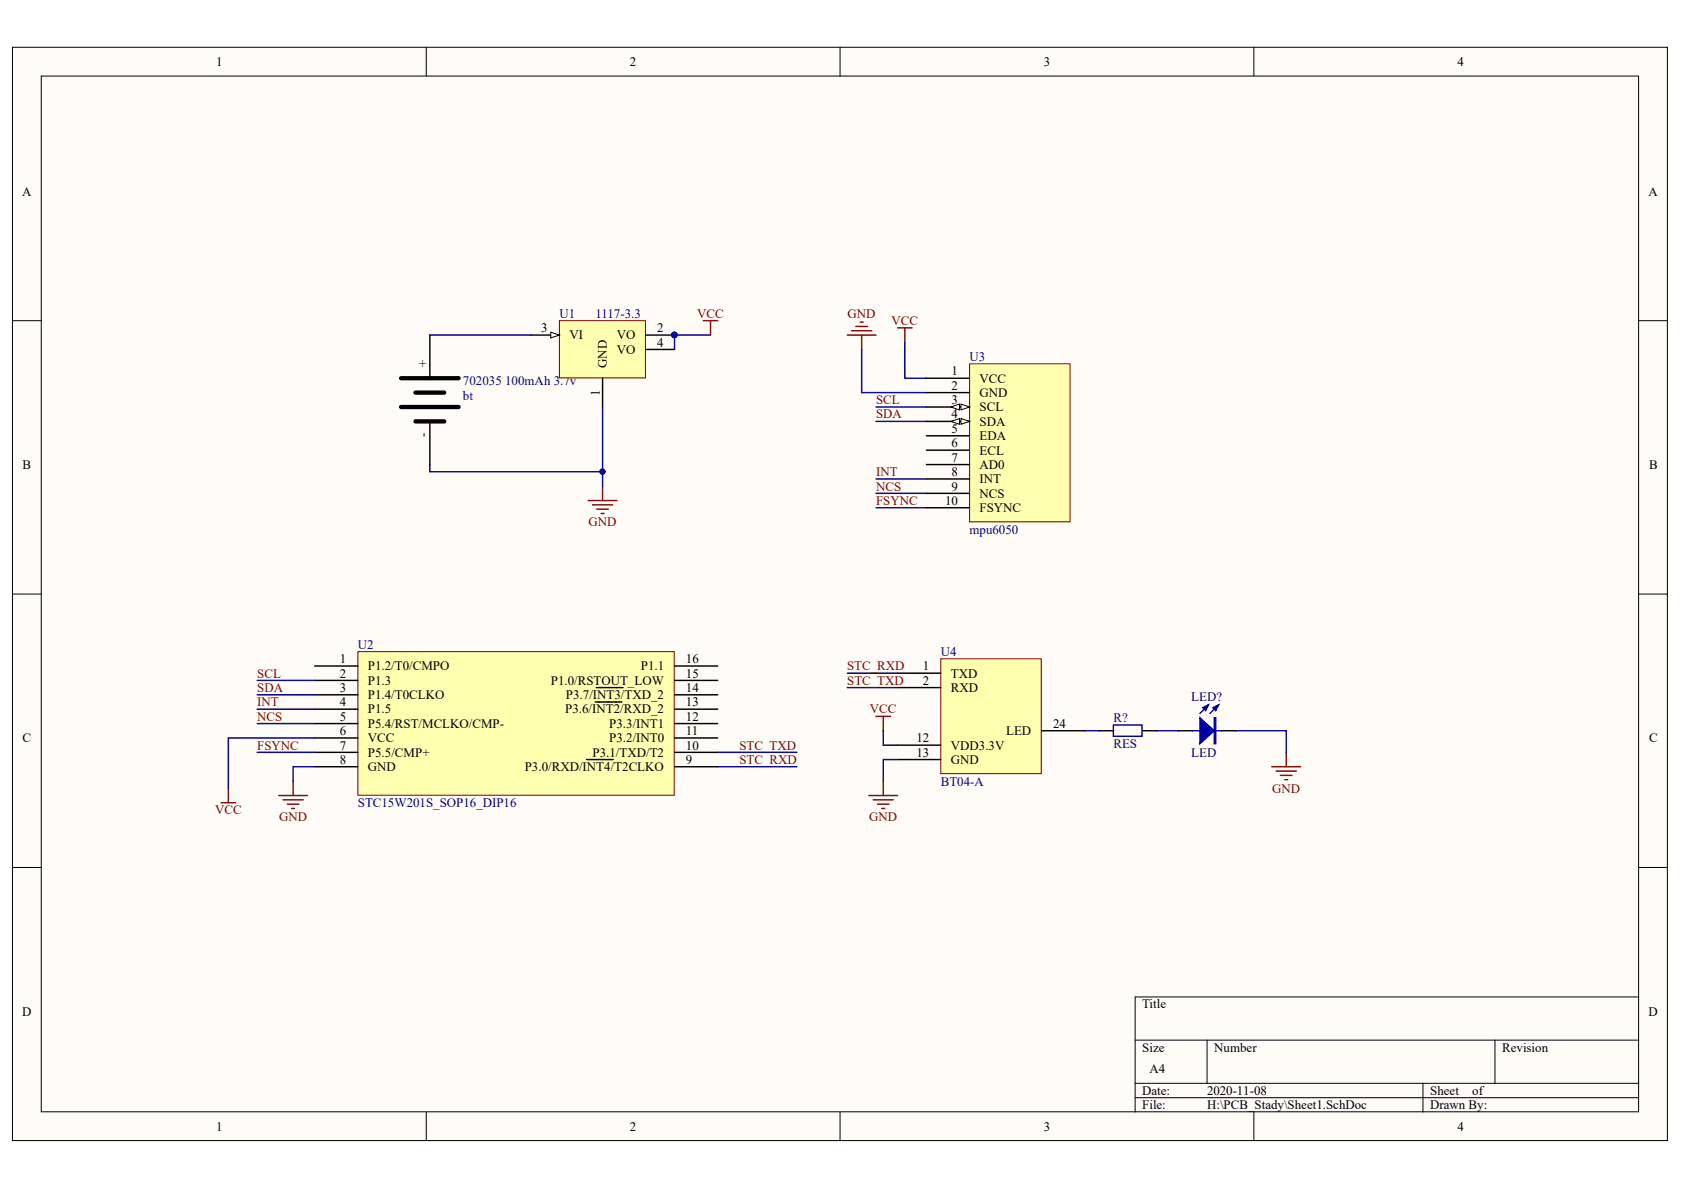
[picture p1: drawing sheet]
<svg xmlns="http://www.w3.org/2000/svg" width="297mm" height="210mm" viewBox="0 0 297 210" stroke-linecap="round" stroke-linejoin="round" font-family="sans-serif">
<g fill="#fffcf8" stroke="#000" stroke-width=".18">
<path d="M2.2 8.3h291.9v192.9h-291.9z"/>
<path d="M7.3 13.4h281.7v182.7h-281.7z"/>
</g>
<g fill="none" stroke="#000" stroke-width=".18">
<path d="M75.2 8.3v5.1M148.2 8.3v5.1M221.2 8.3v5.1M2.2 56.6h5.1M289.1 56.6h5.1M2.2 104.8h5.1M289.1 104.8h5.1M2.2 153h5.1M289.1 153h5.1M289.1 175.9h-88.9v20.3M75.2 196.2v5M148.2 196.2v5"/>
<path d="M200.2 183.5h88.9M200.2 191.1h88.9M200.2 193.6h88.9M212.9 183.5v7.6M221.2 196.2v5M251 191.1v5.1M263.7 183.5v7.6"/>
</g>
<path d="M63.1 114.9h55.8v25.4h-55.8z" fill="#ffffb0" stroke="#800000" stroke-width=".18"/>
<g fill="none" stroke="#000" stroke-width=".25">
<path d="M75.8 59.1v7.6M75.8 74.3v7.6M55.5 117.5h7.6M119 117.5h7.6M55.5 120h7.6M55.5 122.6h7.6M55.5 125.1h7.6M55.5 127.6h7.6M55.5 130.2h7.6M55.5 132.7h7.6M55.5 135.2h7.6M103.4 134h4.8"/>
<path d="M105 123.8h4.7M105.2 121.3h4.7M119 120h7.6M119 122.6h7.6M119 125.1h7.6M119 127.6h7.6M119 130.2h7.6M119 132.7h7.6M119 135.2h7.6"/>
</g>
<path d="M70.7 66.7h10.2M70.7 71.8h10.2M73.3 69.3h5.1M73.3 74.3h5.1" fill="none" stroke="#000" stroke-width=".76"/>
<path d="M98.7 56.6h15.2v10.1h-15.2z" fill="#ffffb0" stroke="#800000" stroke-width=".18"/>
<path d="M93.6 59.1h5.1M113.9 59.1h5.1" fill="none" stroke="#000" stroke-width=".25"/>
<circle cx="119" cy="59.1" r=".48" fill="#000080" stroke="#000080" stroke-width=".18"/>
<path d="M97.1 58.6l1.6 .5-1.6 .5z" fill="#fffcf8" stroke="#000" stroke-width=".18"/>
<path d="M106.3 66.7v5.1M113.9 61.6h5.1" fill="none" stroke="#000" stroke-width=".25"/>
<circle cx="119" cy="59.1" r=".48" fill="#000080" stroke="#000080" stroke-width=".18"/>
<path d="M165.9 116.2h17.8v20.3h-17.8z" fill="#ffffb0" stroke="#800000" stroke-width=".18"/>
<path d="M158.3 118.7h7.6M158.3 121.3h7.6M158.3 131.4h7.6M158.3 134h7.6M183.7 128.9h7.6M193.9 128.9h2.5M201.5 128.9h2.5M207.8 128.9h2.6M215.5 128.9h2.5" fill="none" stroke="#000" stroke-width=".25"/>
<path d="M196.4 127.9h5v2h-5zM210.4 128.9h5.1M213.2 124.3l-1.6 1.6M214.9 124.3l-1.5 1.6" fill="none" stroke="#00f" stroke-width=".25"/>
<g fill="#00f" stroke="#00f" stroke-width=".25">
<path d="M211.6 126.6l2.6 2.3-2.6 2.3z"/>
<path d="M212.2 124.8l1-.5-.5 1z"/>
<path d="M213.9 124.8l1-.5-.5 1z"/>
<path d="M214.2 126.6h.2v4.6h-.2z" fill-rule="evenodd"/>
</g>
<g fill="none" stroke="#800000" stroke-width=".25">
<path d="M124.1 56.6h2.5M125.3 56.6v2.5M149.4 59.1h5.1M150.2 58.3h3.6M151 57.6h2M151.7 56.8h.5M152 59.1v2.5M158.3 57.8h2.6M159.6 57.8v2.6M103.7 88.3h5.1M104.5 89.1h3.6M105.3 89.8h2"/>
<path d="M106 90.6h.5M106.3 85.8v2.5M40.3 139.1v2.5M51.7 137.8v2.5M154.5 126.4h2.6M155.8 126.4v2.5M155.8 137.8v2.5M224.3 135.2h5.1M225.1 136h3.6M225.9 136.8h2M226.6 137.5h.5M226.9 132.7v2.5"/>
<path d="M39 141.6h2.5M49.2 140.3h5M49.9 141.1h3.6M50.7 141.8h2M51.4 142.6h.6M153.3 140.3h5M154 141.1h3.6M154.8 141.8h2M155.5 142.6h.5"/>
</g>
<g fill="none" stroke="#000080" stroke-width=".25">
<path d="M75.8 59.1h17.8M125.3 59.1h-6.3v2.5M106.3 71.8v14M152 61.6v7.7h11.4M154.5 74.3h8.9M154.5 71.8h8.9M159.6 60.4v6.3h3.8M75.8 81.9v1.3h30.5M154.5 89.6h8.9M154.5 87h8.9M154.5 84.5h8.9M45.4 120h10.1"/>
<path d="M45.4 122.6h10.1M45.4 125.1h10.1M45.4 127.6h10.1M45.4 132.7h10.1M55.5 135.2h-3.8v2.6M55.5 130.2h-15.2v8.9M155.8 128.9v2.5h2.5M158.3 134h-2.5v3.8M191.3 128.9h2.6M204 128.9h3.8M218 128.9h8.9v3.8"/>
</g>
<g fill="#000080" stroke="#000080" stroke-width=".18">
<circle cx="119" cy="59.1" r=".48"/>
<circle cx="106.3" cy="83.2" r=".48"/>
</g>
<path d="M171 64.2h17.7v27.8h-17.7z" fill="#ffffb0" stroke="#800000" stroke-width=".18"/>
<path d="M163.4 66.7h7.6M163.4 69.3h7.6M163.4 71.8h7.6" fill="none" stroke="#000" stroke-width=".25"/>
<g fill="#fffcf8" stroke="#000" stroke-width=".18">
<path d="M169.5 71.3l1.5 .5-1.5 .5z"/>
<path d="M167.7 71.8l1.5-.5v1z"/>
</g>
<path d="M163.4 74.3h7.6" fill="none" stroke="#000" stroke-width=".25"/>
<g fill="#fffcf8" stroke="#000" stroke-width=".18">
<path d="M169.5 73.8l1.5 .5-1.5 .5z"/>
<path d="M167.7 74.3l1.5-.5v1z"/>
</g>
<path d="M163.4 76.9h7.6M163.4 79.4h7.6M163.4 81.9h7.6M163.4 84.5h7.6M163.4 87h7.6M163.4 89.6h7.6" fill="none" stroke="#000" stroke-width=".25"/>
<path d="M149.4 118.7h8.9M126.6 132.7h14M126.6 135.2h14M149.4 121.3h8.9" fill="none" stroke="#000080" stroke-width=".25"/>
<g font-size="2.3">
<text x="38.1" y="11.6">1</text>
<text x="111.1" y="11.6">2</text>
<text x="184.1" y="11.6">3</text>
<text x="257.1" y="11.6">4</text>
<text x="3.9" y="34.5">A</text>
<text x="290.8" y="34.5">A</text>
<text x="95.5" y="58.6">3</text>
<text x="100.5" y="59.9">VI</text>
<text x="108.8" y="59.9">VO</text>
<text x="115.9" y="58.6">2</text>
<text x="75.3" y="64.7" transform="rotate(-90 75.3 64.7)">+</text>
<text x="107.1" y="64.9" transform="rotate(-90 107.1 64.9)">GND</text>
<text x="108.8" y="62.4">VO</text>
<text x="115.9" y="61.1">4</text>
<text x="105.8" y="69.9" transform="rotate(-90 105.8 69.9)">1</text>
<text x="167.8" y="66.2">1</text>
<text x="167.8" y="68.7">2</text>
<text x="167.8" y="71.3">3</text>
<text x="172.8" y="67.5">VCC</text>
<text x="172.8" y="70">GND</text>
<text x="75.3" y="77.1" transform="rotate(-90 75.3 77.1)">-</text>
<text x="167.8" y="73.8">4</text>
<text x="167.8" y="76.4">5</text>
<text x="172.8" y="72.5">SCL</text>
<text x="172.8" y="75.1">SDA</text>
<text x="172.8" y="77.7">EDA</text>
<text x="4" y="82.7">B</text>
<text x="167.8" y="78.9">6</text>
<text x="167.8" y="81.5">7</text>
<text x="167.8" y="84">8</text>
<text x="172.8" y="80.2">ECL</text>
<text x="172.8" y="82.7">AD0</text>
<text x="290.9" y="82.7">B</text>
<text x="166.7" y="89.1">10</text>
<text x="167.8" y="86.5">9</text>
<text x="172.8" y="85.3">INT</text>
<text x="172.8" y="87.8">NCS</text>
<text x="172.8" y="90.3">FSYNC</text>
<text x="59.9" y="117">1</text>
<text x="59.9" y="119.5">2</text>
<text x="64.9" y="118.2">P1.2/T0/CMPO</text>
<text x="113.1" y="118.2">P1.1</text>
<text x="121" y="119.5">15</text>
<text x="121" y="117">16</text>
<text x="162.8" y="118.2">1</text>
<text x="167.7" y="119.5">TXD</text>
<text x="59.9" y="122">3</text>
<text x="59.9" y="124.6">4</text>
<text x="64.9" y="120.8">P1.3</text>
<text x="64.9" y="123.3">P1.4/T0CLKO</text>
<text x="64.9" y="125.8">P1.5</text>
<text x="97.2" y="120.8">P1.0/RSTOUT_LOW</text>
<text x="99.7" y="125.8">P3.6/INT2/RXD_2</text>
<text x="99.8" y="123.3">P3.7/INT3/TXD_2</text>
<text x="121" y="124.6">13</text>
<text x="121" y="122">14</text>
<text x="162.8" y="120.8">2</text>
<text x="167.7" y="122">RXD</text>
<text x="4" y="131">C</text>
<text x="59.9" y="127.1">5</text>
<text x="59.9" y="129.7">6</text>
<text x="64.9" y="128.4">P5.4/RST/MCLKO/CMP-</text>
<text x="64.9" y="131">VCC</text>
<text x="107.5" y="131">P3.2/INT0</text>
<text x="107.5" y="128.4">P3.3/INT1</text>
<text x="121" y="129.7">11</text>
<text x="121" y="127.1">12</text>
<text x="161.6" y="131">12</text>
<text x="177.5" y="129.7">LED</text>
<text x="185.8" y="128.4">24</text>
<text x="290.9" y="131">C</text>
<text x="59.9" y="132.2">7</text>
<text x="59.9" y="134.8">8</text>
<text x="64.9" y="133.5">P5.5/CMP+</text>
<text x="64.9" y="136">GND</text>
<text x="92.6" y="136">P3.0/RXD/INT4/T2CLKO</text>
<text x="104.5" y="133.5">P3.1/TXD/T2</text>
<text x="121" y="134.8">9</text>
<text x="121" y="132.2">10</text>
<text x="161.6" y="133.5">13</text>
<text x="167.7" y="132.2">VDD3.3V</text>
<text x="167.7" y="134.8">GND</text>
<text x="3.9" y="179.1">D</text>
<text x="201.5" y="177.9">Title</text>
<text x="290.8" y="179.1">D</text>
<text x="201.5" y="185.5">Size</text>
<text x="214.2" y="185.5">Number</text>
<text x="265" y="185.5">Revision</text>
<text x="202.7" y="189.3">A4</text>
<text x="201.5" y="193.1">Date:</text>
<text x="201.5" y="195.7">File:</text>
<text x="212.9" y="193.1">2020-11-08</text>
<text x="212.9" y="195.7">H:\PCB_Stady\Sheet1.SchDoc</text>
<text x="252.3" y="193.1">Sheet</text>
<text x="252.3" y="195.7">Drawn By:</text>
<text x="259.7" y="193.1">of</text>
<text x="38.1" y="199.5">1</text>
<text x="111.1" y="199.5">2</text>
<text x="184.1" y="199.5">3</text>
<text x="257.1" y="199.5">4</text>
</g>
<g font-size="2.3" fill="#000080">
<text x="98.7" y="56.1">U1</text>
<text x="105" y="56.1">1117-3.3</text>
<text x="171" y="63.7">U3</text>
<text x="81.7" y="68">702035 100mAh 3.7v</text>
<text x="81.7" y="70.5">bt</text>
<text x="171" y="94.1">mpu6050</text>
<text x="63.1" y="114.4">U2</text>
<text x="165.9" y="115.7">U4</text>
<text x="210.1" y="123.6">LED?</text>
<text x="196.4" y="127.4">R?</text>
<text x="196.4" y="132">RES</text>
<text x="210.1" y="133.5">LED</text>
<text x="63.1" y="142.4">STC15W201S_SOP16_DIP16</text>
<text x="165.9" y="138.6">BT04-A</text>
</g>
<g font-size="2.3" fill="#800000">
<text x="123" y="56.1">VCC</text>
<text x="149.5" y="56.1">GND</text>
<text x="157.2" y="57.3">VCC</text>
<text x="154.5" y="71.3">SCL</text>
<text x="154.5" y="73.8">SDA</text>
<text x="154.5" y="84">INT</text>
<text x="154.5" y="89.1">FSYNC</text>
<text x="154.5" y="86.5">NCS</text>
<text x="103.8" y="92.9">GND</text>
<text x="45.4" y="119.5">SCL</text>
<text x="149.4" y="118.2">STC_RXD</text>
<text x="45.4" y="122">SDA</text>
<text x="45.4" y="124.6">INT</text>
<text x="149.4" y="120.8">STC_TXD</text>
<text x="153.4" y="125.8">VCC</text>
<text x="45.4" y="127.1">NCS</text>
<text x="45.4" y="132.2">FSYNC</text>
<text x="130.4" y="134.8">STC_RXD</text>
<text x="130.4" y="132.2">STC_TXD</text>
<text x="37.9" y="143.6">VCC</text>
<text x="224.4" y="139.8">GND</text>
<text x="49.2" y="144.9">GND</text>
<text x="153.3" y="144.9">GND</text>
</g>
</svg>
